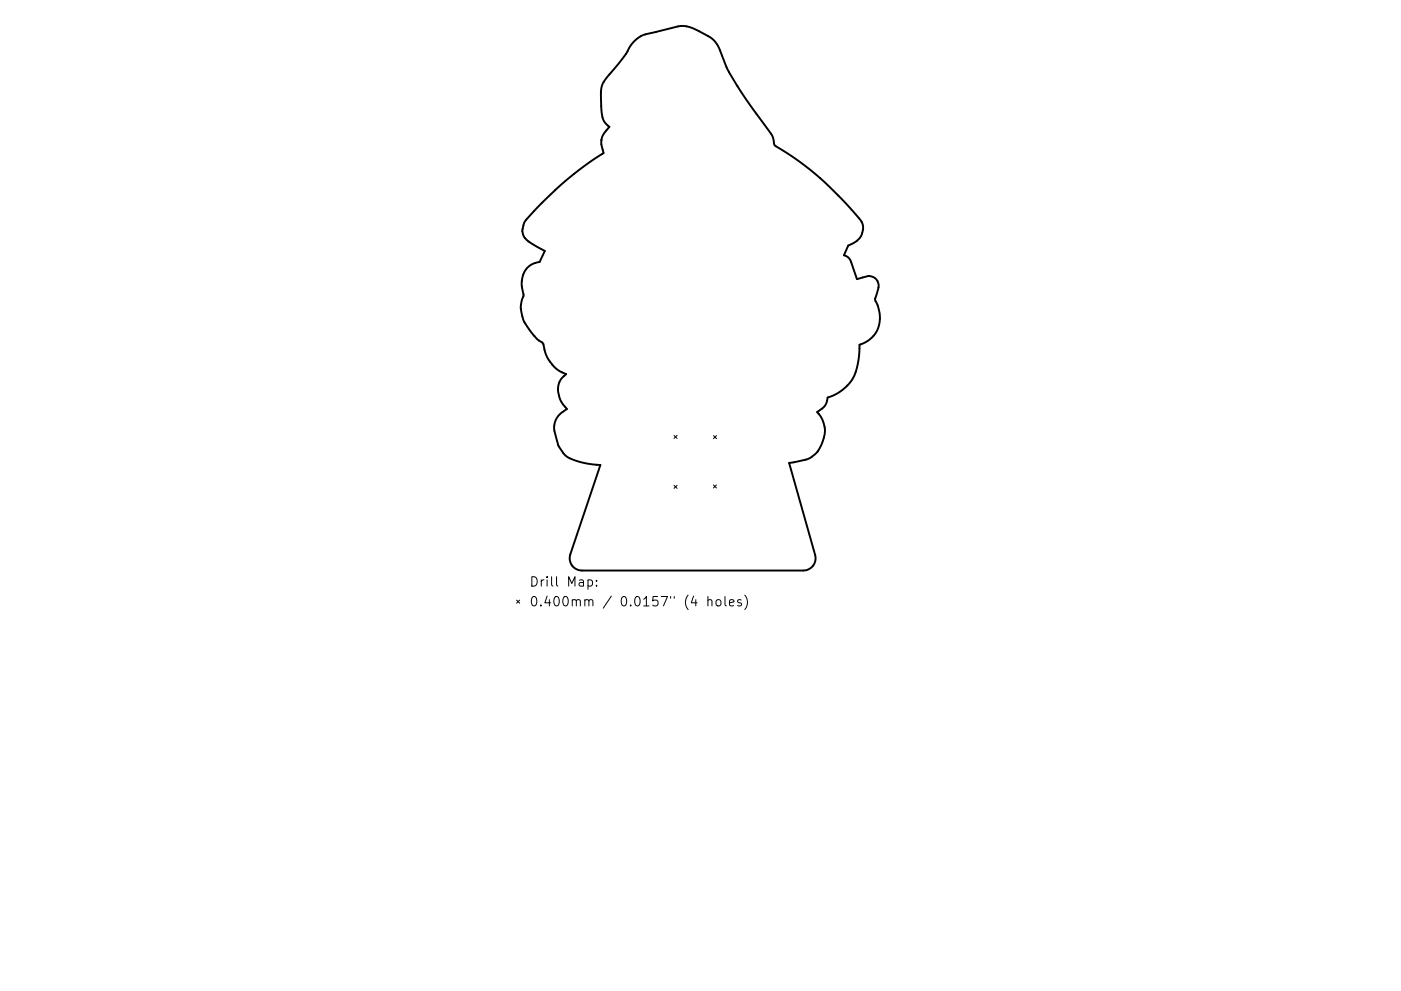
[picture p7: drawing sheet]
<svg xmlns="http://www.w3.org/2000/svg" width="297mm" height="210mm" viewBox="0 0 297 210" stroke-linecap="round" stroke-linejoin="round" font-family="sans-serif">
<path d="M134.3 8.9a6.6 6.6 0 0 1 4.4-2l3.3-.9a6.9 6.9 0 0 1 6.9 1 6.6 6.6 0 0 1 4.2 4.9 39.7 39.7 0 0 0 4.9 9l4.3 5.9a6.1 6.1 0 0 1 1.9 3.9 69.1 69.1 0 0 1 18.5 16.4 3.6 3.6 0 0 1-2.4 4.8l-.5 .2-.9 2.1a2.49 2.49 0 0 1 1.9 2.3l.9 2.6v.1l.4-.1a4.7 4.7 0 0 1 3-.4 2.33 2.33 0 0 1 .9 3.4l-.3 .8a1.1 1.1 0 0 0 .2 1.5 6.1 6.1 0 0 1-3.7 8.8 14.4 14.4 0 0 1-1.7 7.6l-1.1 1.2a9.3 9.3 0 0 1-3.9 2.3 3.5 3.5 0 0 1-2.2 3.1 5.9 5.9 0 0 1 .8 7.2 5.5 5.5 0 0 1-4.8 3.3l-2 .3 5.5 19.5a2.6 2.6 0 0 1-2.5 3.3h-47.1a2.6 2.6 0 0 1-2.3-3.4l6.4-18.9-2.3-.3-2.1-.4a6 6 0 0 1-5-5.2 4.4 4.4 0 0 1 2.3-6 5.4 5.4 0 0 1-1.4-6.1l1.1-1.4a7.6 7.6 0 0 1-4.7-6.3l-.6-.5a12 12 0 0 1-3.9-5.4 5.3 5.3 0 0 1 .3-4.3l-.1-.7a5.2 5.2 0 0 1 1.7-5.9l1.8-.6 1.1-2.4-1.8-.9a6 6 0 0 1-2.8-2.4 4.2 4.2 0 0 1 1.7-4.5l3-3.1 4.1-3.8 4.2-3.3 4.1-2.7-.2-.7a3.8 3.8 0 0 1 1.1-4.6l.3-.3-.3-.2a5.2 5.2 0 0 1-1.4-4.3l-.1-1.8a5.6 5.6 0 0 1 2-5.1 30.3 30.3 0 0 0 4.6-6.2z" fill="none" stroke="#000" stroke-width=".41"/>
<g fill="none" stroke="#000" stroke-width=".21">
<path d="M142.9 92.4l.7 .6M143.6 92.4l-.7 .6M151.3 92.4l.6 .7M151.9 92.4l-.6 .7M142.9 103l.7 .6M143.6 103l-.7 .6M151.2 102.9l.7 .6M151.9 102.9l-.7 .6M109.5 127.3l.7 .7M110.2 127.3l-.7 .7M124.7 123.1l.5-.1 .4 .4v.6l-.2 .3h-.7M126.5 124.2v.2"/>
<path d="M126.5 123.1v.2M150.1 127.4l.3-.2 .5 .1 .1 1.3M150.1 126.6v2M151.9 127.4l.3-.2a.54 .54 0 0 1 .7 .4v.6a.54 .54 0 0 1-.6 .4 .54 .54 0 0 1-.5-.4zM153.7 126.6v1.7l.3 .3M154.7 127.9l.9-.2-.1-.4-.5-.1-.3 .3 .1 1h.7M157.1 127.3l-.4-.1-.3 .3 .1 .3 .6 .2v.5h-.7M157.9 126.3a2.29 2.29 0 0 1 0 3"/>
</g>
<g font-size="2.8">
<text x="112.2" y="124.5">Drill Map:</text>
<text x="112.2" y="128.7">0.400mm / 0.0157&quot; (4 holes)</text>
</g>
</svg>
